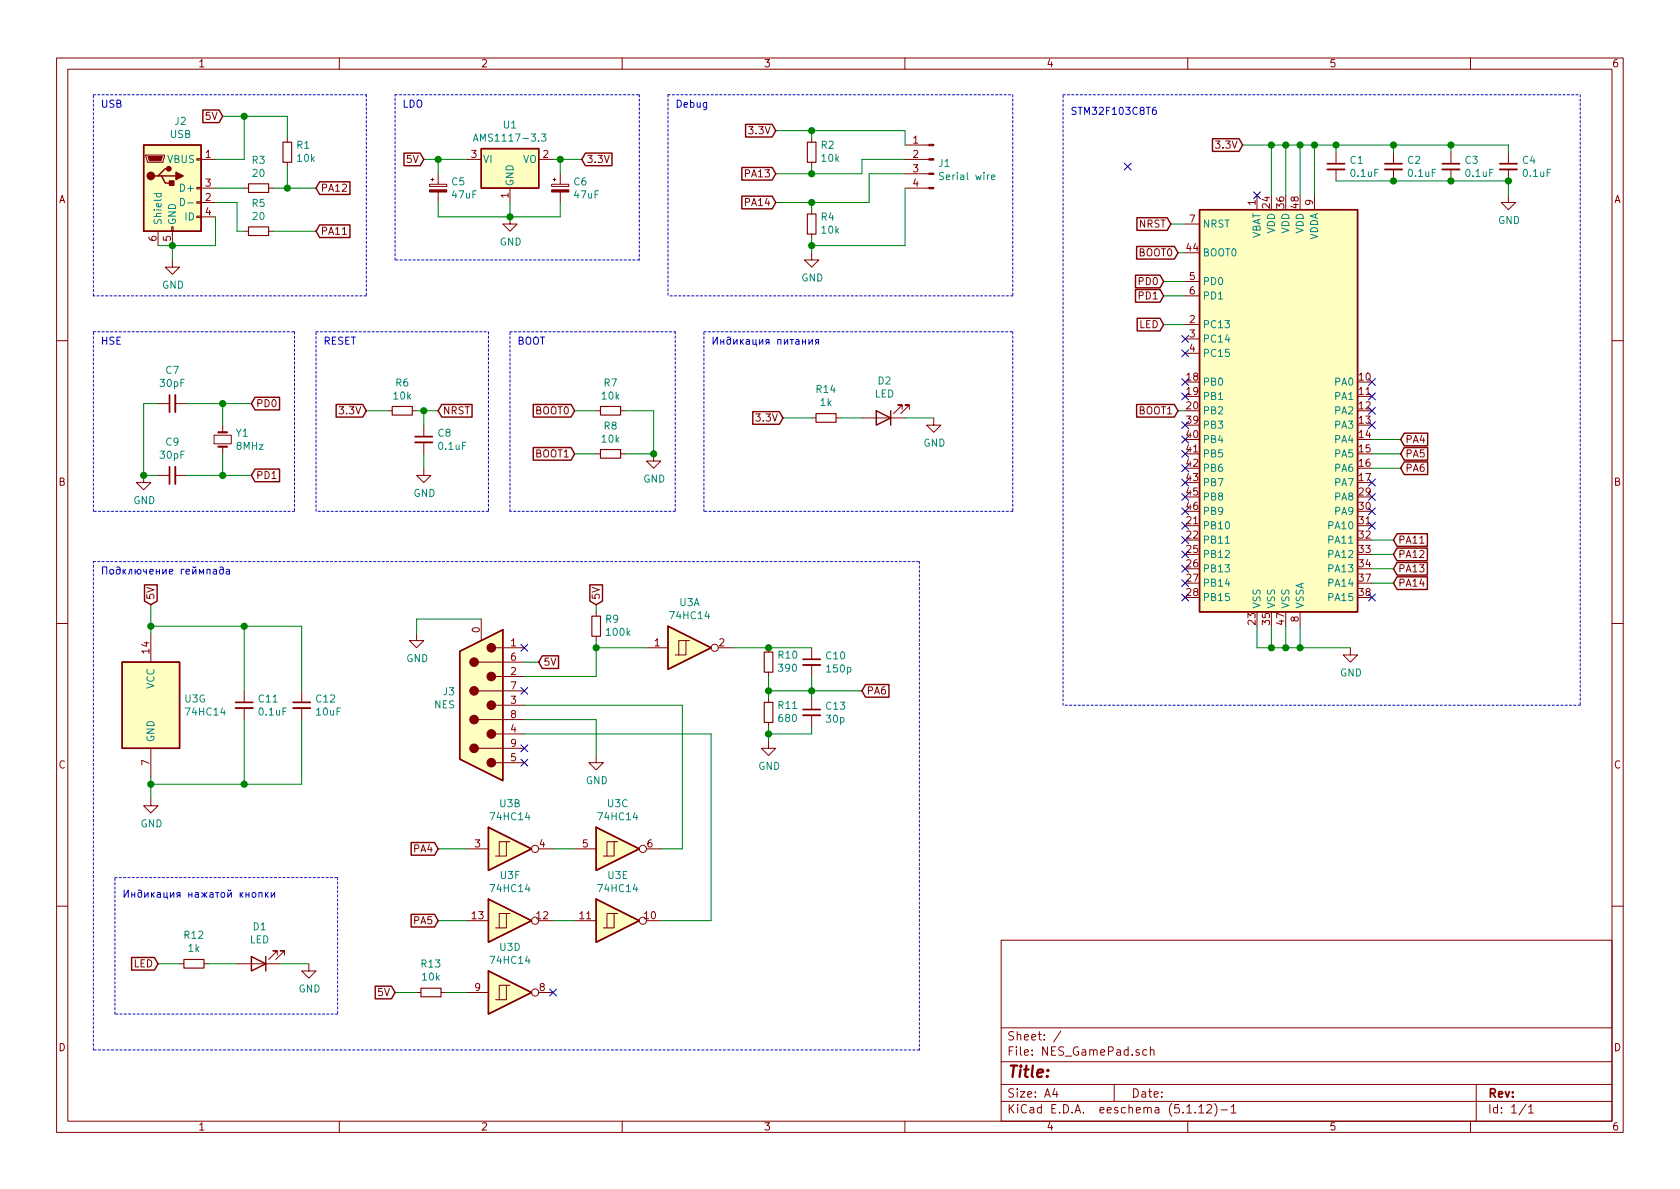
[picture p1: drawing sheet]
EESchema Schematic File Version 4
EELAYER 30 0
EELAYER END
$Descr A4 11693 8268
encoding utf-8
Sheet 1 1
Title ""
Date ""
Rev ""
Comp ""
Comment1 ""
Comment2 ""
Comment3 ""
Comment4 ""
$EndDescr
$Comp
L MCU_ST_STM32F1:STM32F103C8Tx U2
U 1 1
P 8950 2850
F 0 "U2" H 8900 1261 50  0001 C CNN
F 1 "STM32F103C8Tx" H 8900 1170 50  0001 C CNN
F 2 "Package_QFP:LQFP-48_7x7mm_P0.5mm" H 8350 1450 50  0001 R CNN
F 3 "http://www.st.com/st-web-ui/static/active/en/resource/technical/document/datasheet/CD00161566.pdf" H 8950 2850 50  0001 C CNN
	1    8950 2850
	1    0    0    -1  
$EndComp
$Comp
L Regulator_Linear:AMS1117-3.3 U1
U 1 1
P 3550 1100
F 0 "U1" H 3550 1342 50  0000 C CNN
F 1 "AMS1117-3.3" H 3550 1251 50  0000 C CNN
F 2 "Package_TO_SOT_SMD:SOT-223-3_TabPin2" H 3550 1300 50  0001 C CNN
F 3 "http://www.advanced-monolithic.com/pdf/ds1117.pdf" H 3650 850 50  0001 C CNN
	1    3550 1100
	1    0    0    -1  
$EndComp
$Comp
L Device:Crystal_Small Y1
U 1 1
P 1550 3050
F 0 "Y1" V 1504 3138 50  0000 L CNN
F 1 "8MHz" V 1595 3138 50  0000 L CNN
F 2 "Crystal:Crystal_HC49-U_Vertical" H 1550 3050 50  0001 C CNN
F 3 "~" H 1550 3050 50  0001 C CNN
	1    1550 3050
	0    1    1    0   
$EndComp
Text GLabel 1550 800  0    50   Input ~ 0
5V
$Comp
L power:GND #PWR04
U 1 1
P 1200 1800
F 0 "#PWR04" H 1200 1550 50  0001 C CNN
F 1 "GND" H 1205 1627 50  0000 C CNN
F 2 "" H 1200 1800 50  0001 C CNN
F 3 "" H 1200 1800 50  0001 C CNN
	1    1200 1800
	1    0    0    -1  
$EndComp
$Comp
L Connector:USB_B_Micro J2
U 1 1
P 1200 1300
F 0 "J2" H 1257 1767 50  0000 C CNN
F 1 "USB" H 1257 1676 50  0000 C CNN
F 2 "Connector_USB:USB_Micro-B_Amphenol_10104110_Horizontal" H 1350 1250 50  0001 C CNN
F 3 "~" H 1350 1250 50  0001 C CNN
	1    1200 1300
	1    0    0    -1  
$EndComp
Wire Wire Line
	1100 1700 1200 1700
Wire Wire Line
	1200 1700 1200 1800
Connection ~ 1200 1700
Wire Wire Line
	1500 1500 1500 1700
Wire Wire Line
	1500 1700 1200 1700
Text GLabel 2950 1100 0    50   Input ~ 0
5V
Wire Wire Line
	2950 1100 3050 1100
$Comp
L power:GND #PWR02
U 1 1
P 3550 1500
F 0 "#PWR02" H 3550 1250 50  0001 C CNN
F 1 "GND" H 3555 1327 50  0000 C CNN
F 2 "" H 3550 1500 50  0001 C CNN
F 3 "" H 3550 1500 50  0001 C CNN
	1    3550 1500
	1    0    0    -1  
$EndComp
Text GLabel 4050 1100 2    50   Input ~ 0
3.3V
Wire Wire Line
	3850 1100 3900 1100
$Comp
L Device:C_Small C1
U 1 1
P 9300 1150
F 0 "C1" H 9392 1196 50  0000 L CNN
F 1 "0.1uF" H 9392 1105 50  0000 L CNN
F 2 "Capacitor_SMD:C_0805_2012Metric" H 9300 1150 50  0001 C CNN
F 3 "~" H 9300 1150 50  0001 C CNN
	1    9300 1150
	1    0    0    -1  
$EndComp
$Comp
L Device:CP_Small C5
U 1 1
P 3050 1300
F 0 "C5" H 3138 1346 50  0000 L CNN
F 1 "47uF" H 3138 1255 50  0000 L CNN
F 2 "Capacitor_Tantalum_SMD:CP_EIA-3528-21_Kemet-B_Pad1.50x2.35mm_HandSolder" H 3050 1300 50  0001 C CNN
F 3 "~" H 3050 1300 50  0001 C CNN
	1    3050 1300
	1    0    0    -1  
$EndComp
Wire Wire Line
	3050 1100 3050 1200
Connection ~ 3050 1100
Wire Wire Line
	3050 1100 3250 1100
Wire Wire Line
	3050 1400 3050 1500
Wire Wire Line
	3050 1500 3550 1500
Wire Wire Line
	3550 1500 3550 1400
Connection ~ 3550 1500
$Comp
L Device:CP_Small C6
U 1 1
P 3900 1300
F 0 "C6" H 3988 1346 50  0000 L CNN
F 1 "47uF" H 3988 1255 50  0000 L CNN
F 2 "Capacitor_Tantalum_SMD:CP_EIA-3528-21_Kemet-B_Pad1.50x2.35mm_HandSolder" H 3900 1300 50  0001 C CNN
F 3 "~" H 3900 1300 50  0001 C CNN
	1    3900 1300
	1    0    0    -1  
$EndComp
Wire Wire Line
	3900 1100 3900 1200
Connection ~ 3900 1100
Wire Wire Line
	3900 1100 4050 1100
Wire Wire Line
	3550 1500 3900 1500
Wire Wire Line
	3900 1500 3900 1400
Text GLabel 8650 1000 0    50   Input ~ 0
3.3V
Wire Wire Line
	8650 1000 8850 1000
Wire Wire Line
	8850 1000 8850 1350
Wire Wire Line
	8850 1000 8950 1000
Wire Wire Line
	8950 1000 8950 1350
Connection ~ 8850 1000
Wire Wire Line
	8950 1000 9050 1000
Wire Wire Line
	9050 1000 9050 1350
Connection ~ 8950 1000
Wire Wire Line
	9050 1000 9150 1000
Wire Wire Line
	9150 1000 9150 1350
Connection ~ 9050 1000
$Comp
L Device:C_Small C2
U 1 1
P 9700 1150
F 0 "C2" H 9792 1196 50  0000 L CNN
F 1 "0.1uF" H 9792 1105 50  0000 L CNN
F 2 "Capacitor_SMD:C_0805_2012Metric" H 9700 1150 50  0001 C CNN
F 3 "~" H 9700 1150 50  0001 C CNN
	1    9700 1150
	1    0    0    -1  
$EndComp
$Comp
L Device:C_Small C3
U 1 1
P 10100 1150
F 0 "C3" H 10192 1196 50  0000 L CNN
F 1 "0.1uF" H 10192 1105 50  0000 L CNN
F 2 "Capacitor_SMD:C_0805_2012Metric" H 10100 1150 50  0001 C CNN
F 3 "~" H 10100 1150 50  0001 C CNN
	1    10100 1150
	1    0    0    -1  
$EndComp
$Comp
L Device:C_Small C4
U 1 1
P 10500 1150
F 0 "C4" H 10592 1196 50  0000 L CNN
F 1 "0.1uF" H 10592 1105 50  0000 L CNN
F 2 "Capacitor_SMD:C_0805_2012Metric" H 10500 1150 50  0001 C CNN
F 3 "~" H 10500 1150 50  0001 C CNN
	1    10500 1150
	1    0    0    -1  
$EndComp
Wire Wire Line
	9150 1000 9300 1000
Wire Wire Line
	9300 1000 9300 1050
Connection ~ 9150 1000
Wire Wire Line
	9300 1000 9700 1000
Wire Wire Line
	9700 1000 9700 1050
Connection ~ 9300 1000
Wire Wire Line
	10100 1050 10100 1000
Wire Wire Line
	10100 1000 9700 1000
Connection ~ 9700 1000
Wire Wire Line
	10500 1050 10500 1000
Wire Wire Line
	10500 1000 10100 1000
Connection ~ 10100 1000
Wire Wire Line
	9300 1250 9700 1250
Wire Wire Line
	9700 1250 10100 1250
Connection ~ 9700 1250
Wire Wire Line
	10100 1250 10500 1250
Connection ~ 10100 1250
$Comp
L power:GND #PWR01
U 1 1
P 10500 1350
F 0 "#PWR01" H 10500 1100 50  0001 C CNN
F 1 "GND" H 10505 1177 50  0000 C CNN
F 2 "" H 10500 1350 50  0001 C CNN
F 3 "" H 10500 1350 50  0001 C CNN
	1    10500 1350
	1    0    0    -1  
$EndComp
Wire Wire Line
	10500 1350 10500 1250
Connection ~ 10500 1250
Text GLabel 8100 1950 0    50   Input ~ 0
PD0
Text GLabel 8100 2050 0    50   Input ~ 0
PD1
Wire Wire Line
	8100 2050 8250 2050
Wire Wire Line
	8100 1950 8250 1950
Text GLabel 8200 1750 0    50   Input ~ 0
BOOT0
Wire Wire Line
	8200 1750 8250 1750
Text GLabel 8150 1550 0    50   Input ~ 0
NRST
Wire Wire Line
	8150 1550 8250 1550
Text GLabel 8200 2850 0    50   Input ~ 0
BOOT1
Wire Wire Line
	8200 2850 8250 2850
$Comp
L power:GND #PWR08
U 1 1
P 9400 4500
F 0 "#PWR08" H 9400 4250 50  0001 C CNN
F 1 "GND" H 9405 4327 50  0000 C CNN
F 2 "" H 9400 4500 50  0001 C CNN
F 3 "" H 9400 4500 50  0001 C CNN
	1    9400 4500
	1    0    0    -1  
$EndComp
Wire Wire Line
	8750 4350 8750 4500
Wire Wire Line
	8750 4500 8850 4500
Wire Wire Line
	8850 4350 8850 4500
Connection ~ 8850 4500
Wire Wire Line
	8850 4500 8950 4500
Wire Wire Line
	8950 4350 8950 4500
Connection ~ 8950 4500
Wire Wire Line
	8950 4500 9050 4500
Wire Wire Line
	9050 4350 9050 4500
Connection ~ 9050 4500
Wire Wire Line
	9050 4500 9400 4500
$Comp
L Device:C_Small C7
U 1 1
P 1200 2800
F 0 "C7" V 1429 2800 50  0000 C CNN
F 1 "30pF" V 1338 2800 50  0000 C CNN
F 2 "Capacitor_SMD:C_0805_2012Metric" H 1200 2800 50  0001 C CNN
F 3 "~" H 1200 2800 50  0001 C CNN
	1    1200 2800
	0    -1   -1   0   
$EndComp
$Comp
L Device:C_Small C9
U 1 1
P 1200 3300
F 0 "C9" V 1429 3300 50  0000 C CNN
F 1 "30pF" V 1338 3300 50  0000 C CNN
F 2 "Capacitor_SMD:C_0805_2012Metric" H 1200 3300 50  0001 C CNN
F 3 "~" H 1200 3300 50  0001 C CNN
	1    1200 3300
	0    -1   -1   0   
$EndComp
Text GLabel 1750 2800 2    50   Input ~ 0
PD0
Text GLabel 1750 3300 2    50   Input ~ 0
PD1
Wire Wire Line
	1550 2950 1550 2800
Wire Wire Line
	1550 2800 1750 2800
Wire Wire Line
	1750 3300 1550 3300
Wire Wire Line
	1550 3300 1550 3150
Wire Wire Line
	1300 2800 1550 2800
Connection ~ 1550 2800
Wire Wire Line
	1300 3300 1550 3300
Connection ~ 1550 3300
Wire Wire Line
	1100 2800 1000 2800
Wire Wire Line
	1000 2800 1000 3300
Wire Wire Line
	1000 3300 1100 3300
Text GLabel 4000 2850 0    50   Input ~ 0
BOOT0
Text GLabel 4000 3150 0    50   Input ~ 0
BOOT1
$Comp
L Device:R_Small R7
U 1 1
P 4250 2850
F 0 "R7" V 4054 2850 50  0000 C CNN
F 1 "10k" V 4145 2850 50  0000 C CNN
F 2 "Resistor_SMD:R_0805_2012Metric" H 4250 2850 50  0001 C CNN
F 3 "~" H 4250 2850 50  0001 C CNN
	1    4250 2850
	0    1    1    0   
$EndComp
Wire Wire Line
	4000 2850 4150 2850
$Comp
L Device:R_Small R8
U 1 1
P 4250 3150
F 0 "R8" V 4054 3150 50  0000 C CNN
F 1 "10k" V 4145 3150 50  0000 C CNN
F 2 "Resistor_SMD:R_0805_2012Metric" H 4250 3150 50  0001 C CNN
F 3 "~" H 4250 3150 50  0001 C CNN
	1    4250 3150
	0    1    1    0   
$EndComp
Wire Wire Line
	4000 3150 4150 3150
$Comp
L power:GND #PWR05
U 1 1
P 4550 3150
F 0 "#PWR05" H 4550 2900 50  0001 C CNN
F 1 "GND" H 4555 2977 50  0000 C CNN
F 2 "" H 4550 3150 50  0001 C CNN
F 3 "" H 4550 3150 50  0001 C CNN
	1    4550 3150
	1    0    0    -1  
$EndComp
Wire Wire Line
	4350 3150 4550 3150
Wire Wire Line
	4350 2850 4550 2850
Wire Wire Line
	4550 2850 4550 3150
Connection ~ 4550 3150
Text GLabel 9700 3950 2    50   Input ~ 0
PA13
Text GLabel 9700 4050 2    50   Input ~ 0
PA14
Wire Wire Line
	9700 4050 9550 4050
Wire Wire Line
	9700 3950 9550 3950
Text GLabel 3050 2850 2    50   Input ~ 0
NRST
$Comp
L Device:R_Small R6
U 1 1
P 2800 2850
F 0 "R6" V 2604 2850 50  0000 C CNN
F 1 "10k" V 2695 2850 50  0000 C CNN
F 2 "Resistor_SMD:R_0805_2012Metric" H 2800 2850 50  0001 C CNN
F 3 "~" H 2800 2850 50  0001 C CNN
	1    2800 2850
	0    1    1    0   
$EndComp
Text GLabel 2550 2850 0    50   Input ~ 0
3.3V
Wire Wire Line
	2550 2850 2700 2850
Wire Wire Line
	2900 2850 2950 2850
$Comp
L Device:C_Small C8
U 1 1
P 2950 3050
F 0 "C8" H 3042 3096 50  0000 L CNN
F 1 "0.1uF" H 3042 3005 50  0000 L CNN
F 2 "Capacitor_SMD:C_0805_2012Metric" H 2950 3050 50  0001 C CNN
F 3 "~" H 2950 3050 50  0001 C CNN
	1    2950 3050
	1    0    0    -1  
$EndComp
Wire Wire Line
	2950 2850 2950 2950
Connection ~ 2950 2850
Wire Wire Line
	2950 2850 3050 2850
$Comp
L power:GND #PWR06
U 1 1
P 2950 3250
F 0 "#PWR06" H 2950 3000 50  0001 C CNN
F 1 "GND" H 2955 3077 50  0000 C CNN
F 2 "" H 2950 3250 50  0001 C CNN
F 3 "" H 2950 3250 50  0001 C CNN
	1    2950 3250
	1    0    0    -1  
$EndComp
Wire Wire Line
	2950 3150 2950 3250
$Comp
L 74xx:74HC14 U3
U 1 1
P 4800 4500
F 0 "U3" H 4800 4817 50  0000 C CNN
F 1 "74HC14" H 4800 4726 50  0000 C CNN
F 2 "Package_SO:SOIC-14_3.9x8.7mm_P1.27mm" H 4800 4500 50  0001 C CNN
F 3 "http://www.ti.com/lit/gpn/sn74HC14" H 4800 4500 50  0001 C CNN
	1    4800 4500
	1    0    0    -1  
$EndComp
$Comp
L 74xx:74HC14 U3
U 2 1
P 3550 5900
F 0 "U3" H 3550 6217 50  0000 C CNN
F 1 "74HC14" H 3550 6126 50  0000 C CNN
F 2 "Package_SO:SOIC-14_3.9x8.7mm_P1.27mm" H 3550 5900 50  0001 C CNN
F 3 "http://www.ti.com/lit/gpn/sn74HC14" H 3550 5900 50  0001 C CNN
	2    3550 5900
	1    0    0    -1  
$EndComp
$Comp
L 74xx:74HC14 U3
U 4 1
P 3550 6900
F 0 "U3" H 3550 7217 50  0000 C CNN
F 1 "74HC14" H 3550 7126 50  0000 C CNN
F 2 "Package_SO:SOIC-14_3.9x8.7mm_P1.27mm" H 3550 6900 50  0001 C CNN
F 3 "http://www.ti.com/lit/gpn/sn74HC14" H 3550 6900 50  0001 C CNN
	4    3550 6900
	1    0    0    -1  
$EndComp
$Comp
L 74xx:74HC14 U3
U 5 1
P 4300 6400
F 0 "U3" H 4300 6717 50  0000 C CNN
F 1 "74HC14" H 4300 6626 50  0000 C CNN
F 2 "Package_SO:SOIC-14_3.9x8.7mm_P1.27mm" H 4300 6400 50  0001 C CNN
F 3 "http://www.ti.com/lit/gpn/sn74HC14" H 4300 6400 50  0001 C CNN
	5    4300 6400
	1    0    0    -1  
$EndComp
$Comp
L 74xx:74HC14 U3
U 6 1
P 3550 6400
F 0 "U3" H 3550 6717 50  0000 C CNN
F 1 "74HC14" H 3550 6626 50  0000 C CNN
F 2 "Package_SO:SOIC-14_3.9x8.7mm_P1.27mm" H 3550 6400 50  0001 C CNN
F 3 "http://www.ti.com/lit/gpn/sn74HC14" H 3550 6400 50  0001 C CNN
	6    3550 6400
	1    0    0    -1  
$EndComp
$Comp
L 74xx:74HC14 U3
U 7 1
P 1050 4900
F 0 "U3" H 1280 4946 50  0000 L CNN
F 1 "74HC14" H 1280 4855 50  0000 L CNN
F 2 "Package_SO:SOIC-14_3.9x8.7mm_P1.27mm" H 1050 4900 50  0001 C CNN
F 3 "http://www.ti.com/lit/gpn/sn74HC14" H 1050 4900 50  0001 C CNN
	7    1050 4900
	1    0    0    -1  
$EndComp
$Comp
L Connector:DB9_Male_MountingHoles J3
U 1 1
P 3350 4900
F 0 "J3" H 3529 4809 50  0000 L CNN
F 1 "NES" H 3529 4900 50  0000 L CNN
F 2 "Connector_Dsub:DSUB-9_Male_Horizontal_P2.77x2.84mm_EdgePinOffset4.94mm_Housed_MountingHolesOffset7.48mm" H 3350 4900 50  0001 C CNN
F 3 " ~" H 3350 4900 50  0001 C CNN
	1    3350 4900
	-1   0    0    1   
$EndComp
Text GLabel 1050 4200 1    50   Input ~ 0
5V
$Comp
L power:GND #PWR011
U 1 1
P 1050 5550
F 0 "#PWR011" H 1050 5300 50  0001 C CNN
F 1 "GND" H 1055 5377 50  0000 C CNN
F 2 "" H 1050 5550 50  0001 C CNN
F 3 "" H 1050 5550 50  0001 C CNN
	1    1050 5550
	1    0    0    -1  
$EndComp
Wire Wire Line
	1050 5400 1050 5450
$Comp
L Device:C_Small C11
U 1 1
P 1700 4900
F 0 "C11" H 1792 4946 50  0000 L CNN
F 1 "0.1uF" H 1792 4855 50  0000 L CNN
F 2 "Capacitor_SMD:C_0805_2012Metric" H 1700 4900 50  0001 C CNN
F 3 "~" H 1700 4900 50  0001 C CNN
	1    1700 4900
	1    0    0    -1  
$EndComp
Wire Wire Line
	1050 4400 1050 4350
Wire Wire Line
	1700 4800 1700 4350
Wire Wire Line
	1700 4350 1050 4350
Connection ~ 1050 4350
Wire Wire Line
	1050 4350 1050 4200
Wire Wire Line
	1700 5000 1700 5450
Wire Wire Line
	1700 5450 1050 5450
Connection ~ 1050 5450
Wire Wire Line
	1050 5450 1050 5550
$Comp
L Device:C_Small C12
U 1 1
P 2100 4900
F 0 "C12" H 2192 4946 50  0000 L CNN
F 1 "10uF" H 2192 4855 50  0000 L CNN
F 2 "Capacitor_SMD:C_0805_2012Metric" H 2100 4900 50  0001 C CNN
F 3 "~" H 2100 4900 50  0001 C CNN
	1    2100 4900
	1    0    0    -1  
$EndComp
Wire Wire Line
	2100 4800 2100 4350
Wire Wire Line
	2100 4350 1700 4350
Connection ~ 1700 4350
Wire Wire Line
	2100 5000 2100 5450
Wire Wire Line
	2100 5450 1700 5450
Connection ~ 1700 5450
$Comp
L power:GND #PWR07
U 1 1
P 2900 4400
F 0 "#PWR07" H 2900 4150 50  0001 C CNN
F 1 "GND" H 2905 4227 50  0000 C CNN
F 2 "" H 2900 4400 50  0001 C CNN
F 3 "" H 2900 4400 50  0001 C CNN
	1    2900 4400
	1    0    0    -1  
$EndComp
Wire Wire Line
	2900 4400 2900 4300
Wire Wire Line
	2900 4300 3350 4300
Text GLabel 3750 4600 2    50   Input ~ 0
5V
Wire Wire Line
	3750 4600 3650 4600
NoConn ~ 3650 4500
Wire Wire Line
	3650 4700 4150 4700
$Comp
L Device:R_Small R9
U 1 1
P 4150 4350
F 0 "R9" H 4091 4304 50  0000 R CNN
F 1 "100k" H 4091 4395 50  0000 R CNN
F 2 "Resistor_SMD:R_0805_2012Metric" H 4150 4350 50  0001 C CNN
F 3 "~" H 4150 4350 50  0001 C CNN
	1    4150 4350
	-1   0    0    1   
$EndComp
Text GLabel 4150 4200 1    50   Input ~ 0
5V
Wire Wire Line
	4150 4200 4150 4250
Wire Wire Line
	4150 4700 4150 4500
Wire Wire Line
	4500 4500 4150 4500
Connection ~ 4150 4500
Wire Wire Line
	4150 4500 4150 4450
$Comp
L Device:R_Small R10
U 1 1
P 5350 4600
F 0 "R10" H 5291 4554 50  0000 R CNN
F 1 "390" H 5291 4645 50  0000 R CNN
F 2 "Resistor_SMD:R_0805_2012Metric" H 5350 4600 50  0001 C CNN
F 3 "~" H 5350 4600 50  0001 C CNN
	1    5350 4600
	-1   0    0    1   
$EndComp
$Comp
L Device:R_Small R11
U 1 1
P 5350 4950
F 0 "R11" H 5291 4904 50  0000 R CNN
F 1 "680" H 5291 4995 50  0000 R CNN
F 2 "Resistor_SMD:R_0805_2012Metric" H 5350 4950 50  0001 C CNN
F 3 "~" H 5350 4950 50  0001 C CNN
	1    5350 4950
	-1   0    0    1   
$EndComp
Wire Wire Line
	5350 4700 5350 4800
Wire Wire Line
	5350 4500 5100 4500
$Comp
L power:GND #PWR09
U 1 1
P 5350 5150
F 0 "#PWR09" H 5350 4900 50  0001 C CNN
F 1 "GND" H 5355 4977 50  0000 C CNN
F 2 "" H 5350 5150 50  0001 C CNN
F 3 "" H 5350 5150 50  0001 C CNN
	1    5350 5150
	1    0    0    -1  
$EndComp
Wire Wire Line
	5350 5050 5350 5100
$Comp
L Device:C_Small C10
U 1 1
P 5650 4600
F 0 "C10" H 5742 4646 50  0000 L CNN
F 1 "150p" H 5742 4555 50  0000 L CNN
F 2 "Capacitor_SMD:C_0805_2012Metric" H 5650 4600 50  0001 C CNN
F 3 "~" H 5650 4600 50  0001 C CNN
	1    5650 4600
	1    0    0    -1  
$EndComp
$Comp
L Device:C_Small C13
U 1 1
P 5650 4950
F 0 "C13" H 5742 4996 50  0000 L CNN
F 1 "30p" H 5742 4905 50  0000 L CNN
F 2 "Capacitor_SMD:C_0805_2012Metric" H 5650 4950 50  0001 C CNN
F 3 "~" H 5650 4950 50  0001 C CNN
	1    5650 4950
	1    0    0    -1  
$EndComp
Wire Wire Line
	5650 4700 5650 4800
Wire Wire Line
	5650 4500 5350 4500
Connection ~ 5350 4500
Wire Wire Line
	5650 5050 5650 5100
Wire Wire Line
	5650 5100 5350 5100
Connection ~ 5350 5100
Wire Wire Line
	5350 5100 5350 5150
Wire Wire Line
	5350 4800 5650 4800
Connection ~ 5350 4800
Wire Wire Line
	5350 4800 5350 4850
Connection ~ 5650 4800
Wire Wire Line
	5650 4800 5650 4850
Text GLabel 6000 4800 2    50   Input ~ 0
PA6
Wire Wire Line
	5650 4800 6000 4800
Text GLabel 9750 3250 2    50   Input ~ 0
PA6
Wire Wire Line
	9750 3250 9550 3250
Text GLabel 9750 3150 2    50   Input ~ 0
PA5
Text GLabel 9750 3050 2    50   Input ~ 0
PA4
Wire Wire Line
	9750 3150 9550 3150
Wire Wire Line
	9750 3050 9550 3050
Text GLabel 3050 5900 0    50   Input ~ 0
PA4
Wire Wire Line
	3050 5900 3250 5900
$Comp
L 74xx:74HC14 U3
U 3 1
P 4300 5900
F 0 "U3" H 4300 6217 50  0000 C CNN
F 1 "74HC14" H 4300 6126 50  0000 C CNN
F 2 "Package_SO:SOIC-14_3.9x8.7mm_P1.27mm" H 4300 5900 50  0001 C CNN
F 3 "http://www.ti.com/lit/gpn/sn74HC14" H 4300 5900 50  0001 C CNN
	3    4300 5900
	1    0    0    -1  
$EndComp
Wire Wire Line
	3850 5900 4000 5900
Wire Wire Line
	3650 4900 4750 4900
Wire Wire Line
	4750 4900 4750 5900
Wire Wire Line
	4750 5900 4600 5900
Wire Wire Line
	3850 6400 4000 6400
Text GLabel 3050 6400 0    50   Input ~ 0
PA5
Wire Wire Line
	3050 6400 3250 6400
Wire Wire Line
	4950 6400 4950 5100
Wire Wire Line
	4950 5100 3650 5100
NoConn ~ 3650 5300
NoConn ~ 3650 4800
NoConn ~ 3650 5200
$Comp
L power:GND #PWR010
U 1 1
P 4150 5250
F 0 "#PWR010" H 4150 5000 50  0001 C CNN
F 1 "GND" H 4155 5077 50  0000 C CNN
F 2 "" H 4150 5250 50  0001 C CNN
F 3 "" H 4150 5250 50  0001 C CNN
	1    4150 5250
	1    0    0    -1  
$EndComp
Wire Wire Line
	4150 5250 4150 5000
Wire Wire Line
	4150 5000 3650 5000
NoConn ~ 3850 6900
Wire Wire Line
	4600 6400 4950 6400
$Comp
L Device:R_Small R13
U 1 1
P 3000 6900
F 0 "R13" V 3196 6900 50  0000 C CNN
F 1 "10k" V 3105 6900 50  0000 C CNN
F 2 "Resistor_SMD:R_0805_2012Metric" H 3000 6900 50  0001 C CNN
F 3 "~" H 3000 6900 50  0001 C CNN
	1    3000 6900
	0    -1   -1   0   
$EndComp
Wire Wire Line
	3100 6900 3250 6900
Text GLabel 8100 2250 0    50   Input ~ 0
LED
Wire Wire Line
	8100 2250 8250 2250
Text GLabel 1100 6700 0    50   Input ~ 0
LED
$Comp
L Device:R_Small R12
U 1 1
P 1350 6700
F 0 "R12" V 1546 6700 50  0000 C CNN
F 1 "1k" V 1455 6700 50  0000 C CNN
F 2 "Resistor_SMD:R_0805_2012Metric" H 1350 6700 50  0001 C CNN
F 3 "~" H 1350 6700 50  0001 C CNN
	1    1350 6700
	0    -1   -1   0   
$EndComp
Wire Wire Line
	1100 6700 1250 6700
$Comp
L Device:LED D1
U 1 1
P 1800 6700
F 0 "D1" H 1793 6445 50  0000 C CNN
F 1 "LED" H 1793 6536 50  0000 C CNN
F 2 "LED_SMD:LED_0805_2012Metric" H 1800 6700 50  0001 C CNN
F 3 "~" H 1800 6700 50  0001 C CNN
	1    1800 6700
	-1   0    0    1   
$EndComp
Wire Wire Line
	1450 6700 1650 6700
$Comp
L power:GND #PWR012
U 1 1
P 2150 6700
F 0 "#PWR012" H 2150 6450 50  0001 C CNN
F 1 "GND" H 2155 6527 50  0000 C CNN
F 2 "" H 2150 6700 50  0001 C CNN
F 3 "" H 2150 6700 50  0001 C CNN
	1    2150 6700
	1    0    0    -1  
$EndComp
Wire Wire Line
	1950 6700 2150 6700
NoConn ~ 8250 2350
NoConn ~ 8250 2450
NoConn ~ 8250 2650
NoConn ~ 8250 2750
NoConn ~ 8250 2950
NoConn ~ 8250 3050
NoConn ~ 8250 3150
NoConn ~ 8250 3250
NoConn ~ 8250 3350
NoConn ~ 8250 3450
NoConn ~ 8250 3550
NoConn ~ 8250 3650
NoConn ~ 8250 3750
NoConn ~ 8250 3850
NoConn ~ 8250 3950
NoConn ~ 8250 4050
NoConn ~ 8250 4150
NoConn ~ 9550 4150
NoConn ~ 9550 3650
NoConn ~ 9550 3550
NoConn ~ 9550 3450
NoConn ~ 9550 3350
NoConn ~ 9550 2950
NoConn ~ 9550 2850
NoConn ~ 9550 2750
NoConn ~ 9550 2650
Text GLabel 9700 3850 2    50   Input ~ 0
PA12
Text GLabel 9700 3750 2    50   Input ~ 0
PA11
Wire Wire Line
	9700 3750 9550 3750
Wire Wire Line
	9700 3850 9550 3850
Text GLabel 2200 1600 2    50   Input ~ 0
PA11
Text GLabel 2200 1300 2    50   Input ~ 0
PA12
$Comp
L Device:R_Small R3
U 1 1
P 1800 1300
F 0 "R3" V 1604 1300 50  0000 C CNN
F 1 "20" V 1695 1300 50  0000 C CNN
F 2 "Resistor_SMD:R_0805_2012Metric" H 1800 1300 50  0001 C CNN
F 3 "~" H 1800 1300 50  0001 C CNN
	1    1800 1300
	0    1    1    0   
$EndComp
$Comp
L Device:R_Small R5
U 1 1
P 1800 1600
F 0 "R5" V 1604 1600 50  0000 C CNN
F 1 "20" V 1695 1600 50  0000 C CNN
F 2 "Resistor_SMD:R_0805_2012Metric" H 1800 1600 50  0001 C CNN
F 3 "~" H 1800 1600 50  0001 C CNN
	1    1800 1600
	0    1    1    0   
$EndComp
Wire Wire Line
	1500 1300 1700 1300
Wire Wire Line
	1650 1400 1650 1600
Wire Wire Line
	1650 1600 1700 1600
Wire Wire Line
	1500 1400 1650 1400
Wire Wire Line
	2200 1600 1900 1600
$Comp
L Device:R_Small R1
U 1 1
P 2000 1050
F 0 "R1" H 1941 1004 50  0000 R CNN
F 1 "10k" H 1941 1095 50  0000 R CNN
F 2 "Resistor_SMD:R_0805_2012Metric" H 2000 1050 50  0001 C CNN
F 3 "~" H 2000 1050 50  0001 C CNN
	1    2000 1050
	-1   0    0    1   
$EndComp
Wire Wire Line
	2200 1300 2000 1300
Wire Wire Line
	2000 1150 2000 1300
Connection ~ 2000 1300
Wire Wire Line
	2000 1300 1900 1300
Wire Wire Line
	2000 950  2000 800 
Wire Wire Line
	1550 800  1700 800 
Wire Wire Line
	1500 1100 1700 1100
Wire Wire Line
	1700 1100 1700 800 
Connection ~ 1700 800 
Wire Wire Line
	1700 800  2000 800 
Wire Notes Line
	11000 650  11000 4900
Wire Notes Line
	11000 4900 7400 4900
Wire Notes Line
	7400 4900 7400 650 
Wire Notes Line
	7400 650  11000 650 
Text Notes 7450 800  0    50   ~ 0
STM32F103C8T6\n
Wire Notes Line
	800  6100 2350 6100
Wire Notes Line
	2350 6100 2350 7050
Wire Notes Line
	2350 7050 800  7050
Wire Notes Line
	800  7050 800  6100
Text Notes 850  6250 0    50   ~ 0
Индикация нажатой кнопки\n
Wire Notes Line
	650  3900 6400 3900
Wire Notes Line
	6400 3900 6400 7300
Wire Notes Line
	6400 7300 650  7300
Wire Notes Line
	650  7300 650  3900
Text Notes 700  4000 0    50   ~ 0
Подключение геймпада\n
Wire Notes Line
	650  650  2550 650 
Wire Notes Line
	2550 650  2550 2050
Wire Notes Line
	2550 2050 650  2050
Wire Notes Line
	650  2050 650  650 
Text Notes 700  750  0    50   ~ 0
USB
Wire Notes Line
	2750 650  4450 650 
Wire Notes Line
	4450 1800 2750 1800
Wire Notes Line
	2750 1800 2750 650 
Text Notes 2800 750  0    50   ~ 0
LDO\n
Wire Notes Line
	650  2300 2050 2300
Wire Notes Line
	2050 2300 2050 3550
Wire Notes Line
	2050 3550 650  3550
Wire Notes Line
	650  3550 650  2300
Text Notes 700  2400 0    50   ~ 0
HSE\n
Wire Notes Line
	2200 2300 3400 2300
Wire Notes Line
	3400 2300 3400 3550
Wire Notes Line
	3400 3550 2200 3550
Wire Notes Line
	2200 3550 2200 2300
Text Notes 2250 2400 0    50   ~ 0
RESET\n
Wire Notes Line
	3550 2300 4700 2300
Wire Notes Line
	4700 2300 4700 3550
Wire Notes Line
	4700 3550 3550 3550
Wire Notes Line
	3550 3550 3550 2300
Text Notes 3600 2400 0    50   ~ 0
BOOT\n
Text GLabel 2750 6900 0    50   Input ~ 0
5V
Wire Wire Line
	2900 6900 2750 6900
NoConn ~ 8750 1350
NoConn ~ 7850 1150
Wire Notes Line
	4450 650  4450 1800
Text Notes 4700 750  0    50   ~ 0
Debug\n
Wire Notes Line
	4650 650  4650 2050
Wire Notes Line
	7050 2050 4650 2050
Wire Notes Line
	7050 650  7050 2050
Wire Notes Line
	4650 650  7050 650 
Wire Wire Line
	5650 1700 5650 1750
Connection ~ 5650 1700
Wire Wire Line
	6300 1700 6300 1300
Wire Wire Line
	5650 1700 6300 1700
Connection ~ 5650 1400
Wire Wire Line
	6050 1200 6300 1200
Wire Wire Line
	6050 1400 6050 1200
Wire Wire Line
	5650 1400 6050 1400
Connection ~ 5650 1200
Wire Wire Line
	6000 1100 6300 1100
Wire Wire Line
	6000 1200 6000 1100
Wire Wire Line
	5650 1200 6000 1200
Connection ~ 5650 900 
Wire Wire Line
	6300 900  6300 1000
Wire Wire Line
	5650 900  6300 900 
Wire Wire Line
	5650 1400 5400 1400
Wire Wire Line
	5650 1450 5650 1400
Wire Wire Line
	5650 1650 5650 1700
$Comp
L power:GND #PWR03
U 1 1
P 5650 1750
F 0 "#PWR03" H 5650 1500 50  0001 C CNN
F 1 "GND" H 5655 1577 50  0000 C CNN
F 2 "" H 5650 1750 50  0001 C CNN
F 3 "" H 5650 1750 50  0001 C CNN
	1    5650 1750
	1    0    0    -1  
$EndComp
Wire Wire Line
	5650 900  5400 900 
Wire Wire Line
	5650 950  5650 900 
Wire Wire Line
	5650 1200 5650 1150
Wire Wire Line
	5400 1200 5650 1200
$Comp
L Device:R_Small R4
U 1 1
P 5650 1550
F 0 "R4" H 5591 1504 50  0000 R CNN
F 1 "10k" H 5591 1595 50  0000 R CNN
F 2 "Resistor_SMD:R_0805_2012Metric" H 5650 1550 50  0001 C CNN
F 3 "~" H 5650 1550 50  0001 C CNN
	1    5650 1550
	-1   0    0    1   
$EndComp
$Comp
L Device:R_Small R2
U 1 1
P 5650 1050
F 0 "R2" H 5591 1004 50  0000 R CNN
F 1 "10k" H 5591 1095 50  0000 R CNN
F 2 "Resistor_SMD:R_0805_2012Metric" H 5650 1050 50  0001 C CNN
F 3 "~" H 5650 1050 50  0001 C CNN
	1    5650 1050
	-1   0    0    1   
$EndComp
Text GLabel 5400 900  0    50   Input ~ 0
3.3V
$Comp
L Connector:Conn_01x04_Male J1
U 1 1
P 6500 1100
F 0 "J1" H 6472 1074 50  0000 R CNN
F 1 "Serial wire" H 6472 983 50  0000 R CNN
F 2 "Connector_PinHeader_2.54mm:PinHeader_1x04_P2.54mm_Vertical" H 6500 1100 50  0001 C CNN
F 3 "~" H 6500 1100 50  0001 C CNN
	1    6500 1100
	-1   0    0    -1  
$EndComp
Text GLabel 5400 1400 0    50   Input ~ 0
PA14
Text GLabel 5400 1200 0    50   Input ~ 0
PA13
Text GLabel 5450 2900 0    50   Input ~ 0
3.3V
$Comp
L Device:R_Small R14
U 1 1
P 5750 2900
F 0 "R14" V 5946 2900 50  0000 C CNN
F 1 "1k" V 5855 2900 50  0000 C CNN
F 2 "Resistor_SMD:R_0805_2012Metric" H 5750 2900 50  0001 C CNN
F 3 "~" H 5750 2900 50  0001 C CNN
	1    5750 2900
	0    -1   -1   0   
$EndComp
$Comp
L Device:LED D2
U 1 1
P 6150 2900
F 0 "D2" H 6143 2645 50  0000 C CNN
F 1 "LED" H 6143 2736 50  0000 C CNN
F 2 "LED_SMD:LED_0805_2012Metric" H 6150 2900 50  0001 C CNN
F 3 "~" H 6150 2900 50  0001 C CNN
	1    6150 2900
	-1   0    0    1   
$EndComp
$Comp
L power:GND #PWR013
U 1 1
P 6500 2900
F 0 "#PWR013" H 6500 2650 50  0001 C CNN
F 1 "GND" H 6505 2727 50  0000 C CNN
F 2 "" H 6500 2900 50  0001 C CNN
F 3 "" H 6500 2900 50  0001 C CNN
	1    6500 2900
	1    0    0    -1  
$EndComp
Wire Wire Line
	5850 2900 6000 2900
Wire Wire Line
	5450 2900 5650 2900
Wire Wire Line
	6300 2900 6500 2900
Wire Notes Line
	4900 2300 7050 2300
Wire Notes Line
	7050 2300 7050 3550
Wire Notes Line
	7050 3550 4900 3550
Wire Notes Line
	4900 3550 4900 2300
Text Notes 4950 2400 0    50   ~ 0
Индикация питания\n
$Comp
L power:GND #PWR?
U 1 1
P 1000 3300
F 0 "#PWR?" H 1000 3050 50  0001 C CNN
F 1 "GND" H 1005 3127 50  0000 C CNN
F 2 "" H 1000 3300 50  0001 C CNN
F 3 "" H 1000 3300 50  0001 C CNN
	1    1000 3300
	1    0    0    -1  
$EndComp
Connection ~ 1000 3300
$EndSCHEMATC
